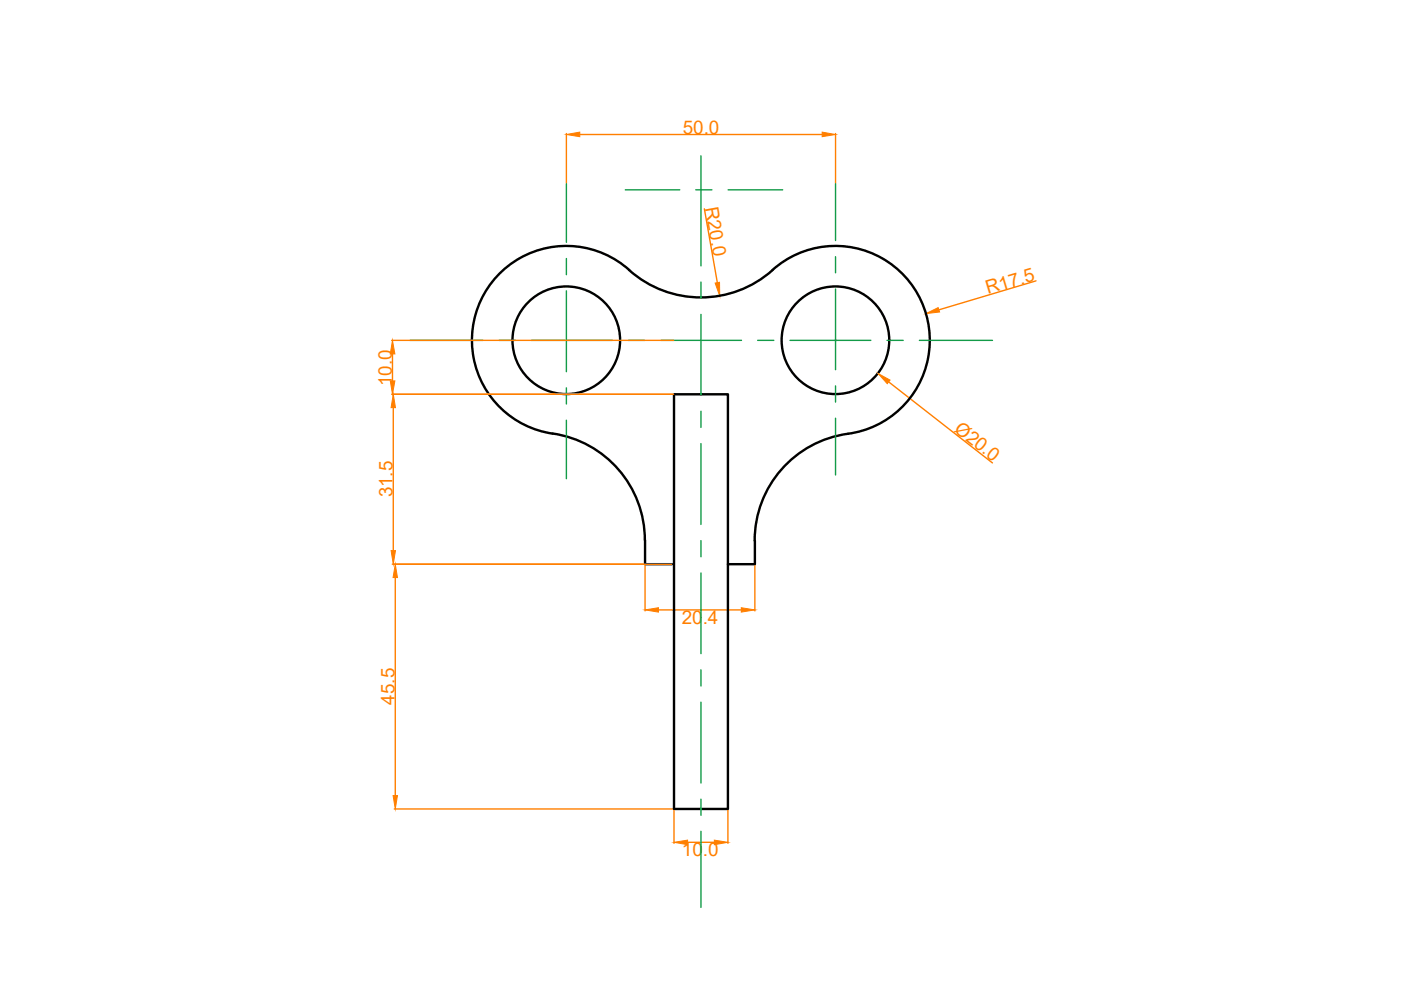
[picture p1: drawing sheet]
<svg xmlns="http://www.w3.org/2000/svg" width="297mm" height="210mm" viewBox="0 0 297 210" stroke-linecap="round" stroke-linejoin="round" font-family="sans-serif">
<!-- layer: 0 -->
<g fill="none" stroke="#000" stroke-width=".51">
<path d="M133.4 57.2a22.8 22.8 0 0 0 30.4 0M133.4 57.2a20 20 0 0 0-31.5 6.5 20 20 0 0 0 15.3 28.2M163.8 57.2a20 20 0 0 1 31.5 6.6 20 20 0 0 1-15.5 28.2 22.8 22.8 0 0 0-19.8 22.6M117.2 91.9a22.8 22.8 0 0 1 19.5 22.6M142.9 83.6h11.4v87.9h-11.4zM136.8 114.5v5.1h5.7M160 114.6v5h-5.7"/>
<circle cx="120.1" cy="72.1" r="11.4"/>
<circle cx="177.1" cy="72.1" r="11.4"/>
</g>
<g fill="none" stroke="#ff7f00" stroke-width=".3">
<path d="M120.1 28.3v10.6M122.9 28.5h51.4M177.2 28.3v10.6M149.3 44.3l2.8 15.6M219.7 59.5l-20.6 6.2M83 72.2h59.9M83.2 75v5.8M177.1 72.2h.2M177.2 72.1v.2M83 83.6h59.8M83.4 86.4v30.3M188.4 81l22 17.2"/>
<path d="M83.2 119.6h59.2M136.8 119.7v9.8M160 119.7v9.8M83.8 122.5v46.2M139.6 129.3h17.6M83.6 171.5h59.2M142.9 171.6v7.2M145.8 178.6h5.7M154.3 171.6v7.2"/>
</g>
<g fill="#ff7f00" stroke="#ff7f00" stroke-width=".21">
<path d="M120.1 28.5l2.8-.5v1z"/>
<path d="M174.3 28l2.9 .5-2.9 .5z"/>
<path d="M83.8 119.6l.5 2.9h-1z"/>
<path d="M83.3 168.7h1l-.5 2.8z"/>
<path d="M136.8 129.3l2.8-.5v1z"/>
<path d="M157.2 128.8l2.8 .5-2.8 .5z"/>
<path d="M142.9 178.6l2.9-.5v1z"/>
<path d="M151.5 178.1l2.8 .5-2.8 .5z"/>
<path d="M196.3 66.5l2.6-1.3 .3 1z"/>
<path d="M186.2 79.2l2.5 1.4-.6 .8z"/>
<path d="M151.6 60l1-.2v3z"/>
<path d="M83.4 83.6l.4 2.8h-.9z"/>
<path d="M82.9 116.7h.9l-.4 2.9z"/>
<path d="M83.2 72.2l.5 2.8h-1z"/>
<path d="M82.7 80.8h1l-.5 2.8z"/>
</g>
<g fill="none" stroke="#139b48" stroke-width=".3">
<path d="M120.1 39v12.4M148.6 33v23.4M177.2 39v12M120.1 54.8v3.4M132.6 40.2h11.5M147.5 40.2h3.4M148.6 59.8v3.4M154.4 40.2h11.5M177.2 54.4v3.5M86.9 72.2h15.5M105.8 72.2h3.4M112.7 72.2h17.1"/>
<path d="M120.1 61.7v17.1M133.3 72.2h3.4M140.1 72.2h17.1M148.6 66.7v17.1M160.6 72.2h3.5M167.5 72.2h17.1M177.2 61.3v17.1M188.1 72.2h3.4M194.9 72.2h15.5M120.1 82.2v3.5M120.1 89.1v12.4M148.6 87.2v3.4"/>
<path d="M148.6 94.1v17.1M177.2 81.8v3.4M177.2 88.7v12M148.6 114.6v3.5M148.6 121.5v17.1M148.6 142v3.4M148.6 148.9v17.1M148.6 169.4v3.5M148.6 176.3v16.1"/>
</g>
<g font-size="4" fill="#ff7f00">
<text x="144.8" y="28.3">50.0</text>
<text x="149.4" y="44" transform="rotate(80 149.4 44)">R20.0</text>
<text x="209.5" y="62.4" transform="rotate(-17 209.5 62.4)">R17.5</text>
<text x="83.1" y="81.9" transform="rotate(-90 83.1 81.9)">10.0</text>
<text x="202.1" y="91.3" transform="rotate(38 202.1 91.3)">Ø20.0</text>
<text x="83.2" y="105.5" transform="rotate(-90 83.2 105.5)">31.5</text>
<text x="144.6" y="132.3">20.4</text>
<text x="83.6" y="149.4" transform="rotate(-90 83.6 149.4)">45.5</text>
<text x="144.6" y="181.6">10.0</text>
</g>
</svg>
